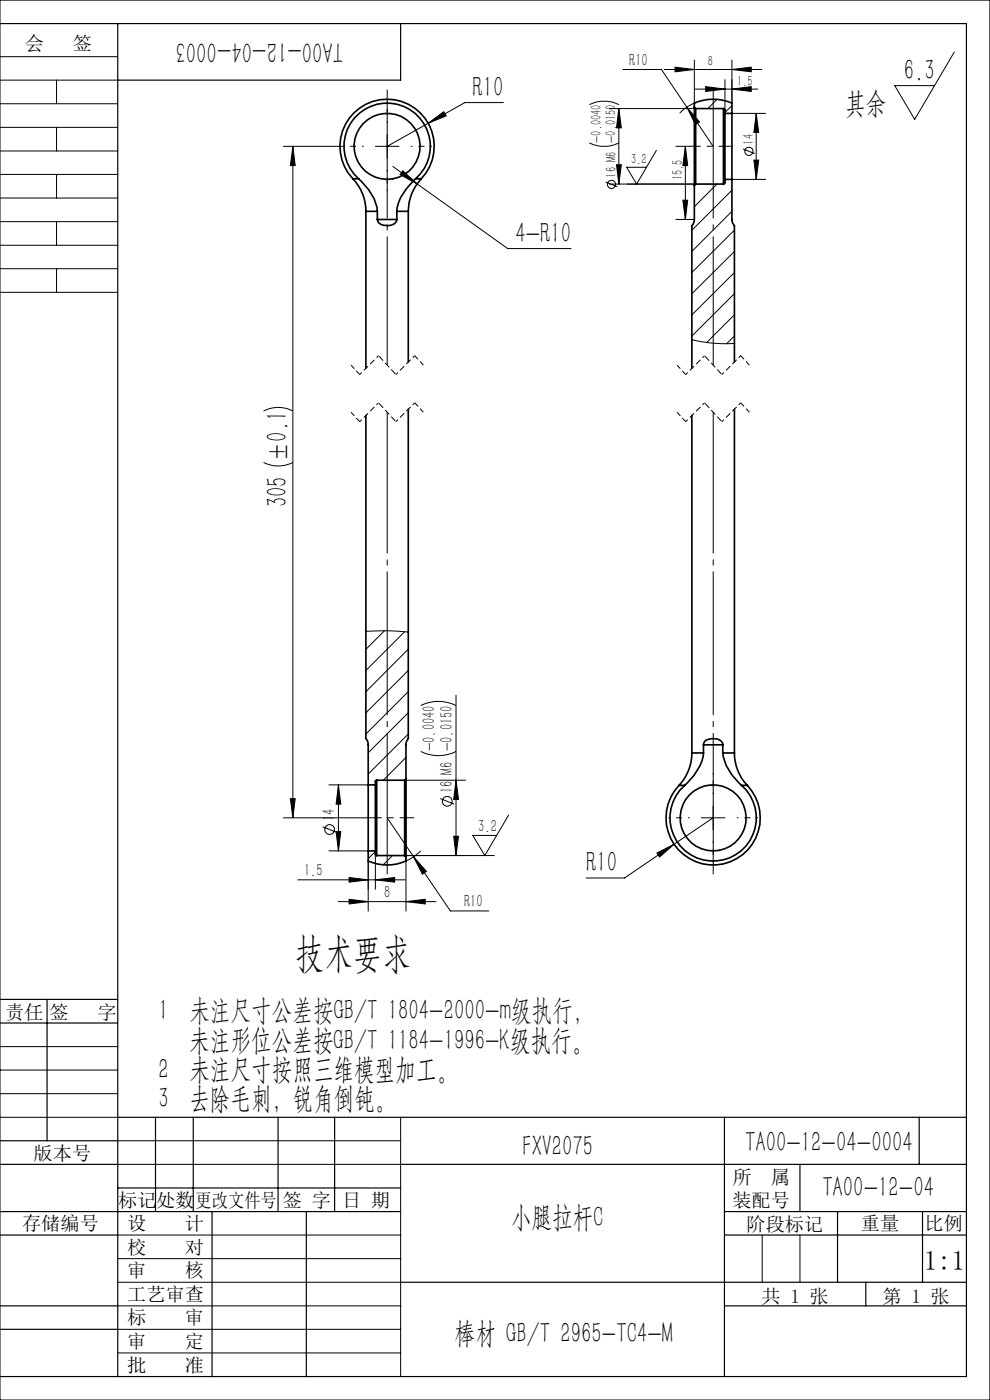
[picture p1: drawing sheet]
<svg xmlns="http://www.w3.org/2000/svg" width="210mm" height="297mm" viewBox="0 0 210 297" stroke-linecap="round" stroke-linejoin="round" font-family="sans-serif">
<g fill="none" stroke="#000" stroke-width=".21">
<path d="M0 12h25M0 17h25M0 0h210v297h-210zM12 17v5M132.1 14.7h8.2l5.4 8.1M140.9 14.7h20.7M143.2 14.2l4.1 .5-4.1 .5zM147.3 12.7v10.1M147.4 18.9h13.3M149.7 18.4l4.1 .5-4.1 .5zM153.8 16.9v6.5M155.3 18.9l4-.5v1z"/>
<path d="M155.3 14.7l4-.5v1zM155.3 12.7v9.2M202.4 11l-8.4 14.3-4.2-7.1h8.4M0 22h25M0 27h25M0 32h25M0 37h25M12 27v5M12 37v5M60.1 31h12.5M62.1 31l.5 4.1h-1zM62.1 31v142.5"/>
<path d="M79.6 31h5M82.1 28.5v5M83.3 35.3l5.2 3.7M85.4 36.2l3.1 2.8-3.6-2zM88.5 39l19.2 13.7h13.4M90.8 26.1l3.3-2.4 .6 .9zM106.8 21.8h-8.2l-16.5 9.2M125 30.3a7.2 7.2 0 0 0 6.3 0M125 22.2a7.2 7.2 0 0 1 6.3 0M128.5 38.6l2.5 1M129.3 39h18.3l-.3 .4M129.3 23h18.3"/>
<path d="M130.8 35h1l-.5 4zM131.3 23v16M131.3 23l.5 4.1h-1zM139.2 31.9l-4.2 7.1-2.1-3.5h4.3M143.4 31h2.2M145.4 31l.5 4.1h-1zM145.4 31v15.6M145.7 22.8l2.7 3.1-.9 .5zM145.7 22.8l5.6 8.2M147.3 21.9a9.4 9.4 0 0 0-3.1 2.1M152.1 39l-4.8 4.8M152.1 21.1l-2 1.9"/>
<path d="M155.3 22.4l-1.5 1.5M155.3 24.1h7.1M155.3 38.1h7.1M157.6 31.6l2.5 1M159.9 34h1l-.5 4.1zM160.4 24.1v14M160.4 24.1l.5 4h-1zM0 42h25M0 47h25M0 52h25M0 57h25M12 47v5"/>
<path d="M12 57v5M143.4 46.6h3.9M144.9 42.5h1l-.5 4.1zM155.3 40.4l-8.5 8.5M155.3 44.8l-8.5 8.5M155.8 48.8l-9 9M155.8 53.3l-9 9M155.8 57.8l-9 9M0 62h25M146.8 72.1a29.4 29.4 0 0 0 9 .7M155.8 62.3l-9 9M155.8 66.8l-5.9 5.9"/>
<path d="M155.8 71.3l-1.7 1.6M55.9 98.1a6.9 6.9 0 0 0 6.2 0M55.9 87.2a6.9 6.9 0 0 1 6.2 0M77.6 133.9a48.8 48.8 0 0 1 9 .2M81.6 133.8l-4 4M85.8 134l-8.2 8.2M86.6 137.7l-9 9.1M86.6 142.2l-9 9M86.6 146.7l-9 9M86.6 151.2l-8.5 8.5M86.6 155.7l-8.5 8.5M89.3 159.4a8.4 8.4 0 0 0 7.4 0"/>
<path d="M89.3 149.7a8.4 8.4 0 0 1 7.4 0M96.7 147.5v34M60.1 173.5h17.8M61.6 169.4h1l-.5 4.1zM68.4 175.4l3 1.2M69.8 166.5h8.3M71.3 176.4h1l-.5 4.1zM71.8 166.5v14M71.8 166.5l.5 4.1h-1zM82.1 173.5l5.6 8.3M85.8 165.5l.3-.3v28.1M85.8 165.5h12.9"/>
<path d="M86.1 160.7l-4.8 4.8M93.4 169.4l2.9 1.2M96.2 177.4h1.1l-.6 4.1zM96.7 165.5l.6 4.1h-1.1zM107.9 172.9l-5.1 8.6-2.5-4.3h5.1M143 179.1l-10.5 7.2h-8.2M148.8 173.5h5M151.3 173.5l-8.3 5.6M151.3 171v5M63.2 186.7h22.8M69.8 180.5h8.3M71.8 191.3h20.7"/>
<path d="M74 190.8l4.1 .5-4.1 .5zM74 186.2l4.1 .5-4.1 .4zM78.1 182.7v10.6M79.6 186.7l4.1-.5v.9zM79.6 180.7l-1.5 1.5M79.6 181.2v7.5M83.3 181.5l-2 2M86.1 191.3l4.1-.5v1zM87.7 181.8l7.8 11.4h8.2M87.7 181.8l2.8 3.1-.9 .6zM89.3 180.5a10.1 10.1 0 0 1-3.2 2.2M104.8 181.5h-19"/>
<path d="M139.3 181l3.7-1.9-3.1 2.7zM0 227h25M0 222h25M0 237h25M0 232h25M85 237v55M25 242h60M25 247h60M25 272h60M25 277h60M25 267h60M25 262h60"/>
<path d="M161.7 262v10M169.7 262v10M25 282h60M25 287h60M153.7 292h.1"/>
<circle cx="129.7" cy="39.1" r=".87"/>
<circle cx="158.9" cy="32.1" r=".86"/>
<circle cx="69.9" cy="176" r="1.04"/>
<circle cx="94.9" cy="170" r="1.04"/>
</g>
<g fill="none" stroke="#000" stroke-width=".35">
<path d="M74.9 37.9a10 10 0 0 1 .2-14 10 10 0 0 1 14 0 10 10 0 0 1 .3 14M74.9 37.9a10.1 10.1 0 0 1 2.7 6.9M74.9 37.9h1.2M76.1 37.9a11.3 11.3 0 0 1 3.9 6.9M76.1 37.9a9.2 9.2 0 0 1-.6-13.2 9.2 9.2 0 0 1 13.2 0 9.2 9.2 0 0 1-.5 13.2M88.2 37.9a12.8 12.8 0 0 0-4 6.1v.8M88.2 37.9h1.2M89.4 37.9a10.1 10.1 0 0 0-2.8 6.9M147.3 39.3v7.3l-.2 .7-.3 .6v30.2M147.3 22.8v-.9a10.2 10.2 0 0 1 8 0v2.2M147.3 22.8v16.5M147.3 22.8l.3 .2"/>
<path d="M147.6 23v16M147.6 39l-.3 .3M147.6 39h5.9M147.6 23h5.9M153.5 23v16M153.5 23l.3 .3v.8M153.8 38.1v.7l-.3 .2M153.8 24.1v14M153.8 38.1h1.5M153.8 24.1h1.5M155.3 38.1v8.5l.1 .7 .4 .6v28.9M155.3 24.1v14"/>
<path d="M77.6 44.8h2.4M77.6 44.8v33.3M80 46.6a1.34 1.34 0 0 0 1.4 1.2 2.29 2.29 0 0 0 2.7-1l.1-.2M80 44.8v1.8M80 46.6h4.2M84.2 44.8h2.4M84.2 44.8v1.8M86.6 44.8v32M77.6 88.1v68.6l.3 .4 .2 .7v8.7M86.6 86.8v69.9l-.5 1.1v7.4M146.8 88.1v71.6M155.8 86.8v72.9"/>
<path d="M146.8 159.7a10.1 10.1 0 0 1-2.8 6.9M146.8 159.7h2.4M149.2 158a1.21 1.21 0 0 1 1-1.2 2.52 2.52 0 0 1 3 .8l.1 .4M149.2 159.7a10.7 10.7 0 0 1-4 6.9M149.2 158v1.7M149.2 158h4.1M153.3 159.7a10.5 10.5 0 0 0 4 6.9M153.3 159.7h2.5M153.3 158v1.7M155.8 159.7a9.9 9.9 0 0 0 2.7 6.9M78.1 166.5v14M78.1 166.5h1.5"/>
<path d="M79.6 166.5v14M79.9 165.5l-.3 .2v.8M79.9 165.5v16M79.9 165.5h5.9M85.8 165.5v16M86.1 165.2v16.6M86.1 165.2l-.3 .3M144 166.6a10 10 0 0 0 .3 14 10 10 0 0 0 14 0 10 10 0 0 0 .2-14M144 166.6h1.2M145.2 166.6a9.2 9.2 0 0 0-.5 13.2 9.2 9.2 0 0 0 13.2 0 9.2 9.2 0 0 0-.6-13.2M157.3 166.6h1.2M78.1 180.5v2.2a9.9 9.9 0 0 0 8 0v-.9"/>
<path d="M78.1 180.5h1.5M79.6 180.5v.8l.3 .2M79.9 181.5h5.9M85.8 181.5l.3 .3"/>
<circle cx="82.1" cy="31" r="7"/>
<circle cx="151.3" cy="173.5" r="7"/>
</g>
<path d="M76.3 79.5l-1.8-2M89.8 77.5l-1.8-2M145.5 79.5l-1.9-2M159 77.5l-1.9-2M76.3 89.5l-1.8-2M89.8 87.5l-1.8-2M145.5 89.5l-1.9-2M159 87.5l-1.9-2" fill="none" stroke="#000" stroke-width=".21" stroke-dasharray="1.3 .6" stroke-dashoffset=".2" stroke-linecap="butt"/>
<path d="M80.3 75.5l-4 4M88 75.5l-4 4M149.5 75.5l-4 4M157.1 75.5l-4 4M80.3 85.5l-4 4M88 85.5l-4 4M149.5 85.5l-4 4M157.1 85.5l-4 4" fill="none" stroke="#000" stroke-width=".21" stroke-dasharray="1.3 .6" stroke-dashoffset=".7" stroke-linecap="butt"/>
<path d="M84 79.5l-3.7-4M153.1 79.5l-3.6-4M84 89.5l-3.7-4M153.1 89.5l-3.6-4" fill="none" stroke="#000" stroke-width=".21" stroke-dasharray="1.3 .6" stroke-dashoffset="-.2" stroke-linecap="butt"/>
<path d="M82.1 185.5v-98M151.3 185.5v-98" fill="none" stroke="#000" stroke-width=".21" stroke-dasharray="30.5 1.3 1.3 1.3" stroke-dashoffset=".5" stroke-linecap="butt"/>
<path d="M82.1 77.5v-58.5M151.3 77.5v-58.5" fill="none" stroke="#000" stroke-width=".21" stroke-dasharray="30.5 1.3 1.3 1.3" stroke-dashoffset="3.2" stroke-linecap="butt"/>
<path d="M155.5 31h-9.9M77.9 173.5h9.9" fill="none" stroke="#000" stroke-width=".21" stroke-dasharray="30.5 1.3 1.3 1.3" stroke-dashoffset="27.4" stroke-linecap="butt"/>
<path d="M77.1 31h-4.5M82.1 26v-4.5M82.1 36v4.5M87.1 31h4.5M146.3 173.5h-4.5M151.3 168.5v-4.5M151.3 178.5v4.5M156.3 173.5h4.5" fill="none" stroke="#000" stroke-width=".21" stroke-dasharray="30.5 1.3 1.3 1.3" stroke-dashoffset="30.1" stroke-linecap="butt"/>
<g fill="none" stroke="#000" stroke-width=".25">
<path d="M0 5h205v287h-205M25 5v287M85 5v12h-60M0 212h25M0 217h25M10 212v30M25 237h180M33 237v20M41 237v20M59 237v20M71 237v20M153.7 237v55"/>
<path d="M195 237v10M0 247h25M0 242h25M0 257h85M25 252h60M45 257v35M65 257v35M85 247h120M153.7 257h51.3M169.7 247v10M177.7 257v15M195.7 257v15"/>
<path d="M0 262h25M0 277h25M85 272h120M153.7 262h51.3M153.7 277h51.3M183.7 272v5M0 282h25"/>
</g>
<g fill="#000">
<path d="M143.2 14.2l4.1 .5-4.1 .5zM155.3 14.7l4-.5v1z"/>
<path d="M149.7 18.4l4.1 .5-4.1 .5zM155.3 18.9l4-.5v1z"/>
<path d="M62.1 31l.5 4.1h-1zM61.6 169.4h1l-.5 4.1z"/>
<path d="M85.4 36.2l-.5 .8 3.6 2zM90.8 26.1l3.9-1.5-.6-.9zM139.3 181l.6 .8 3.1-2.7z"/>
<path d="M145.4 31l.5 4.1h-1zM144.9 42.5h1l-.5 4.1z"/>
<path d="M160.4 24.1l.5 4h-1zM159.9 34h1l-.5 4.1zM131.3 23l.5 4.1h-1zM130.8 35h1l-.5 4z"/>
<path d="M71.8 166.5l.5 4.1h-1zM71.3 176.4h1l-.5 4.1zM96.7 165.5l.6 4.1h-1.1zM96.2 177.4h1.1l-.6 4.1z"/>
<path d="M74 190.8l4.1 .5-4.1 .5zM86.1 191.3l4.1-.5v1z"/>
<path d="M79.6 186.7l4.1-.5v.9zM74 186.2l4.1 .5-4.1 .4z"/>
<path d="M87.7 181.8l1.9 3.7 .9-.6zM145.7 22.8l1.8 3.6 .9-.5z"/>
</g>
<text font-size="8.8" x="62.7" y="205.2">技术要求</text>
<g font-size="6.3">
<text x="72.8" y="9" transform="rotate(-180 72.8 9)">TA00-12-04-0003</text>
<text x="191.7" y="16.9">6.3</text>
<text x="100.2" y="20.5">R10</text>
<text x="179.3" y="24">其余</text>
<text x="109.3" y="51.5">4-R10</text>
<text x="60.9" y="107.6" transform="rotate(-90 60.9 107.6)">305 ±0.1</text>
<text x="124.3" y="185">R10</text>
<text x="33.6" y="216.4">1 未注尺寸公差按GB/T 1804-2000-m级执行，</text>
<text x="40.2" y="222.7">未注形位公差按GB/T 1184-1996-K级执行。</text>
<text x="33.6" y="228.9">2 未注尺寸按照三维模型加工。</text>
<text x="33.6" y="235.1">3 去除毛刺，锐角倒钝。</text>
<text x="110.8" y="245.3">FXV2075</text>
<text x="158" y="244.4">TA00-12-04-0004</text>
<text x="174.4" y="254">TA00-12-04</text>
<text x="108.4" y="260.3">小腿拉杆C</text>
<text x="96.5" y="284.8">棒材 GB/T 2965-TC4-M</text>
</g>
<text font-size="5.8" x="196" y="269.4">1:1</text>
<g font-size="4.1">
<text x="5.3" y="10.6">会</text>
<text x="15.4" y="10.6">签</text>
<text x="1.1" y="216.1">责任</text>
<text x="10.5" y="216.1">签</text>
<text x="20.7" y="216.1">字</text>
<text x="7.1" y="246.1">版本号</text>
<text x="155.4" y="251.1">所</text>
<text x="163.5" y="251.1">属</text>
<text x="25.1" y="256.1">标记</text>
<text x="33.1" y="256.1">处数</text>
<text x="41.5" y="256.1">更改文件号</text>
<text x="60" y="256.1">签 字</text>
<text x="72.6" y="256.1">日 期</text>
<text x="155.4" y="256.1">装配号</text>
<text x="4.7" y="260.9">存储编号</text>
<text x="27" y="260.9">设</text>
<text x="39.2" y="260.9">计</text>
<text x="158.4" y="261.1">阶段标记</text>
<text x="182.6" y="261">重量</text>
<text x="196.1" y="260.9">比例</text>
<text x="27" y="266.1">校</text>
<text x="39.2" y="266.1">对</text>
<text x="27" y="270.9">审</text>
<text x="39.2" y="270.9">核</text>
<text x="27" y="276">工艺审查</text>
<text x="27" y="280.9">标</text>
<text x="39.2" y="280.9">审</text>
<text x="161.6" y="276.4">共 1 张</text>
<text x="187.2" y="276.4">第 1 张</text>
<text x="27" y="286">审</text>
<text x="39.2" y="286">定</text>
<text x="27" y="291">批</text>
<text x="39.2" y="291">准</text>
</g>
<g font-size="3.8">
<text x="133.5" y="14">R10</text>
<text x="92.3" y="159.4" transform="rotate(-90 92.3 159.4)">-0.0040</text>
<text x="96" y="168.3" transform="rotate(-90 96 168.3)">16 M6 -0.0150</text>
<text x="71.1" y="174.2" transform="rotate(-90 71.1 174.2)">14</text>
<text x="101.5" y="176.5">3.2</text>
<text x="64.5" y="185.9">1.5</text>
<text x="81.5" y="190.5">8</text>
<text x="98.4" y="192.5">R10</text>
</g>
<g font-size="3.1">
<text x="150.2" y="14.1">8</text>
<text x="156.4" y="18.3">1.5</text>
<text x="127.5" y="30.3" transform="rotate(-90 127.5 30.3)">-0.0040</text>
<text x="133.9" y="34.8">3.2</text>
<text x="159.8" y="30.7" transform="rotate(-90 159.8 30.7)">14</text>
<text x="130.7" y="37.7" transform="rotate(-90 130.7 37.7)">16 M6 -0.0150</text>
<text x="144.8" y="38.3" transform="rotate(-90 144.8 38.3)">15.5</text>
</g>
</svg>
